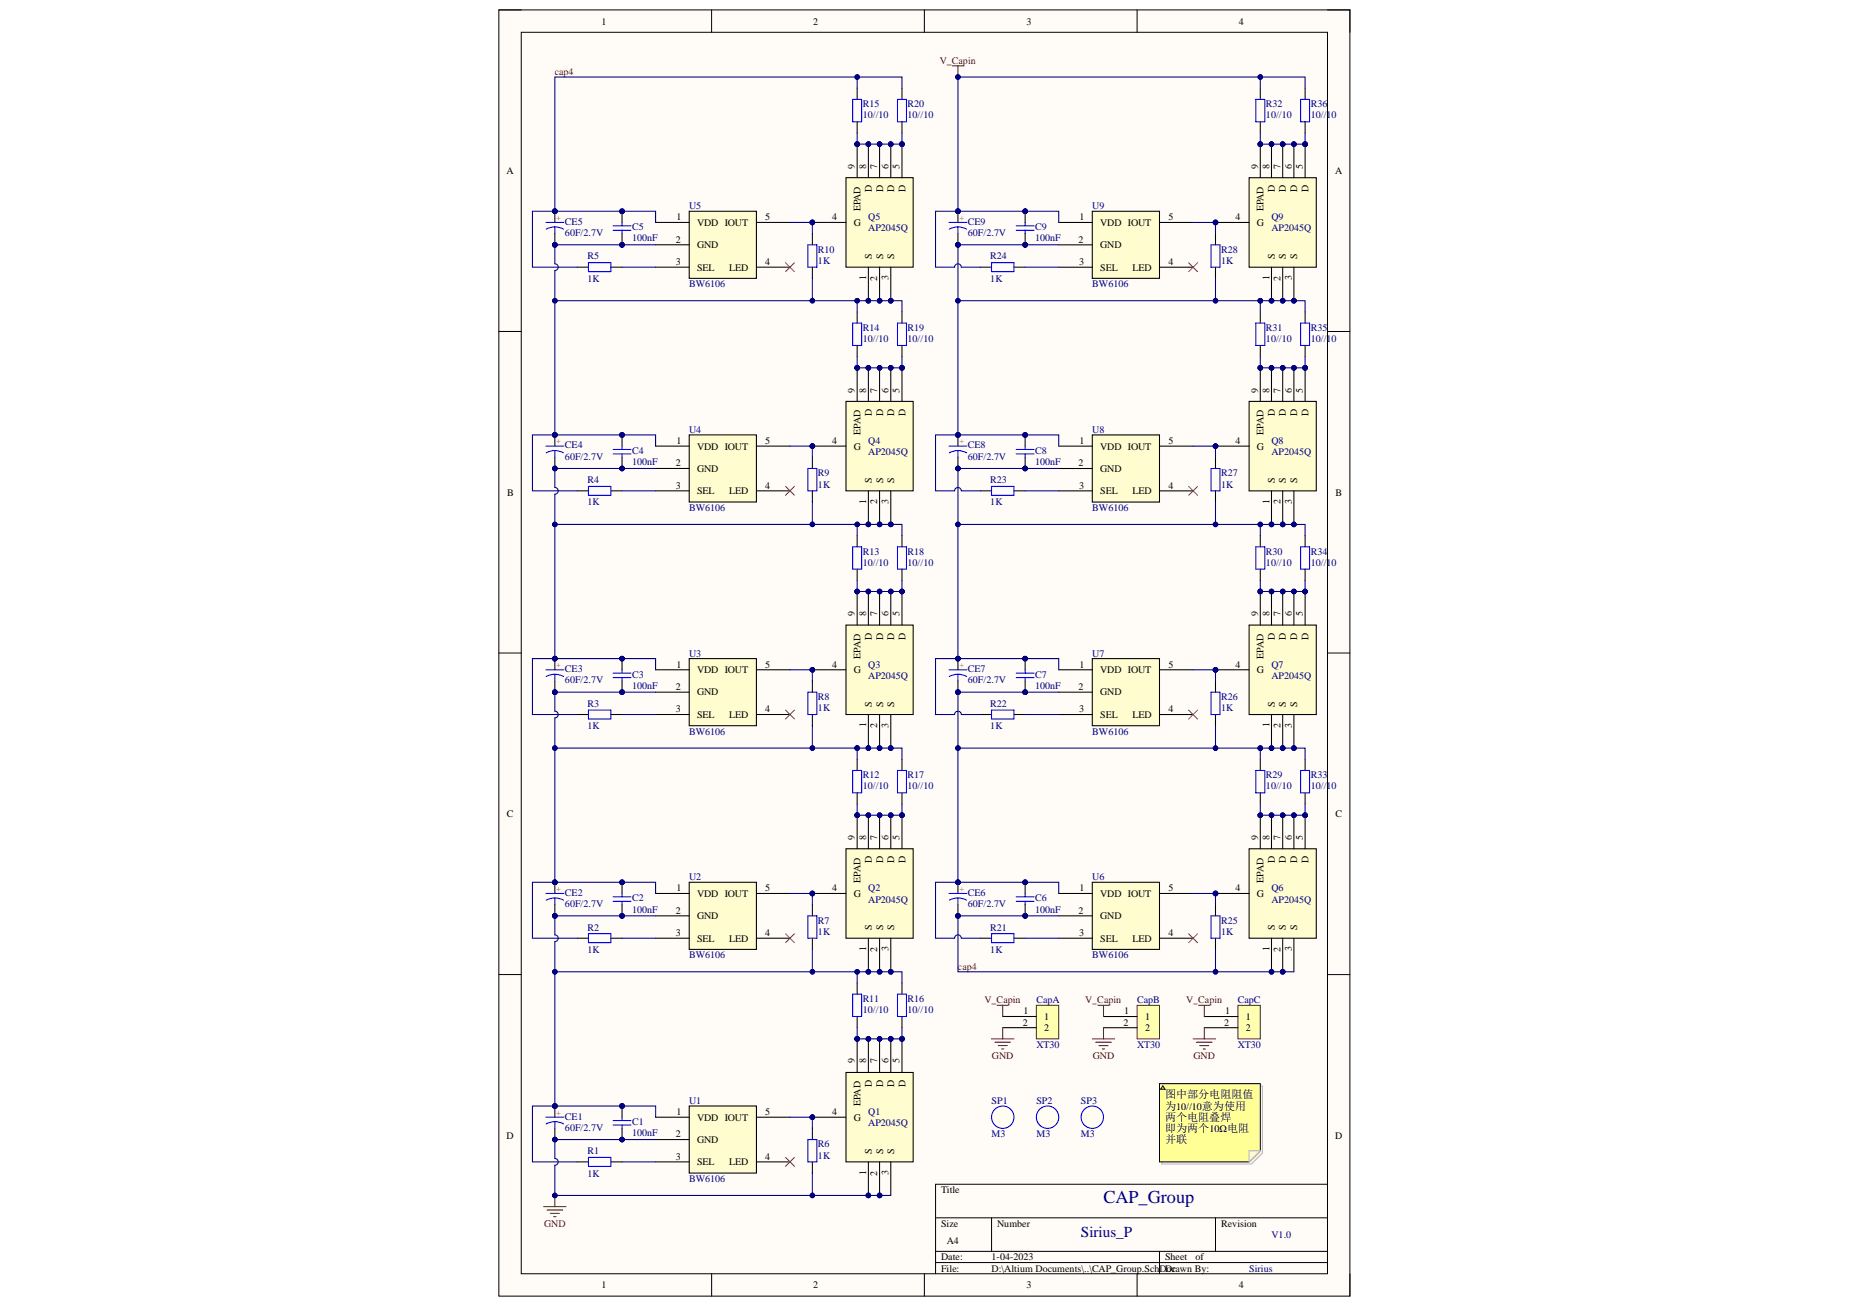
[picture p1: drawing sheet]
# Altium project CAP_Group.PrjPcb
1 sheet, 78 parts. Net scope: global (net labels, ports and power ports of the same name join across sheets).
Board file: CAP_Group.PcbDoc

## Sheet CAP_Group.SchDoc
size A4 portrait; SheetNumber: 1; SheetTotal: 1

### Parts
C1  100nF  [C0603_L]
C2  100nF  [C0603_L]
C3  100nF  [C0603_L]
C4  100nF  [C0603_L]
C5  100nF  [C0603_L]
C6  100nF  [C0603_L]
C7  100nF  [C0603_L]
C8  100nF  [C0603_L]
C9  100nF  [C0603_L]
CapA  XT30  [XT30-F]
CapB  XT30  [XT30-F]
CapC  XT30  [XT30-F]
CE1  60F/2.7V  [CE-7.5*18*35.5 - BK]
CE2  60F/2.7V  [CE-7.5*18*35.5 - BK]
CE3  60F/2.7V  [CE-7.5*18*35.5 - BK]
CE4  60F/2.7V  [CE-7.5*18*35.5 - BK]
CE5  60F/2.7V  [CE-7.5*18*35.5 - BK]
CE6  60F/2.7V  [CE-7.5*18*35.5 - BK]
CE7  60F/2.7V  [CE-7.5*18*35.5 - BK]
CE8  60F/2.7V  [CE-7.5*18*35.5 - BK]
CE9  60F/2.7V  [CE-7.5*18*35.5 - BK]
Q1  AP2045Q  [TDFN33-8]
Q2  AP2045Q  [TDFN33-8]
Q3  AP2045Q  [TDFN33-8]
Q4  AP2045Q  [TDFN33-8]
Q5  AP2045Q  [TDFN33-8]
Q6  AP2045Q  [TDFN33-8]
Q7  AP2045Q  [TDFN33-8]
Q8  AP2045Q  [TDFN33-8]
Q9  AP2045Q  [TDFN33-8]
R1  1K  [R0603_L]
R2  1K  [R0603_L]
R3  1K  [R0603_L]
R4  1K  [R0603_L]
R5  1K  [R0603_L]
R6  1K  [R0603_L]
R7  1K  [R0603_L]
R8  1K  [R0603_L]
R9  1K  [R0603_L]
R10  1K  [R0603_L]
R11  10//10  [R2512_L]
R12  10//10  [R2512_L]
R13  10//10  [R2512_L]
R14  10//10  [R2512_L]
R15  10//10  [R2512_L]
R16  10//10  [R2512_L]
R17  10//10  [R2512_L]
R18  10//10  [R2512_L]
R19  10//10  [R2512_L]
R20  10//10  [R2512_L]
R21  1K  [R0603_L]
R22  1K  [R0603_L]
R23  1K  [R0603_L]
R24  1K  [R0603_L]
R25  1K  [R0603_L]
R26  1K  [R0603_L]
R27  1K  [R0603_L]
R28  1K  [R0603_L]
R29  10//10  [R2512_L]
R30  10//10  [R2512_L]
R31  10//10  [R2512_L]
R32  10//10  [R2512_L]
R33  10//10  [R2512_L]
R34  10//10  [R2512_L]
R35  10//10  [R2512_L]
R36  10//10  [R2512_L]
SP1  M3  [M3 125X200]
SP2  M3  [M3 125X200]
SP3  M3  [M3 125X200]
U1  BW6106  [SOT23-5L]
U2  BW6106  [SOT23-5L]
U3  BW6106  [SOT23-5L]
U4  BW6106  [SOT23-5L]
U5  BW6106  [SOT23-5L]
U6  BW6106  [SOT23-5L]
U7  BW6106  [SOT23-5L]
U8  BW6106  [SOT23-5L]
U9  BW6106  [SOT23-5L]

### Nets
GND: C1.2 CapA.2 CapB.2 CapC.2 CE1.2 Q1.1(S) Q1.2(S) Q1.3(S) R6.1 U1.2(GND)
V_Capin: C9.1 CapA.1 CapB.1 CapC.1 CE9.1 R24.1 R32.2 R36.2 U9.1(VDD)
cap4: C5.1 C6.2 CE5.1 CE6.2 Q6.1(S) Q6.2(S) Q6.3(S) R5.1 R15.2 R20.2 R25.1 U5.1(VDD) U6.2(GND)
NetC1_1: C1.1 C2.2 CE1.1 CE2.2 Q2.1(S) Q2.2(S) Q2.3(S) R1.1 R7.1 R11.2 R16.2 U1.1(VDD) U2.2(GND)
NetC2_1: C2.1 C3.2 CE2.1 CE3.2 Q3.1(S) Q3.2(S) Q3.3(S) R2.1 R8.1 R12.2 R17.2 U2.1(VDD) U3.2(GND)
NetC3_1: C3.1 C4.2 CE3.1 CE4.2 Q4.1(S) Q4.2(S) Q4.3(S) R3.1 R9.1 R13.2 R18.2 U3.1(VDD) U4.2(GND)
NetC4_1: C4.1 C5.2 CE4.1 CE5.2 Q5.1(S) Q5.2(S) Q5.3(S) R4.1 R10.1 R14.2 R19.2 U4.1(VDD) U5.2(GND)
NetC6_1: C6.1 C7.2 CE6.1 CE7.2 Q7.1(S) Q7.2(S) Q7.3(S) R21.1 R26.1 R29.2 R33.2 U6.1(VDD) U7.2(GND)
NetC7_1: C7.1 C8.2 CE7.1 CE8.2 Q8.1(S) Q8.2(S) Q8.3(S) R22.1 R27.1 R30.2 R34.2 U7.1(VDD) U8.2(GND)
NetC8_1: C8.1 C9.2 CE8.1 CE9.2 Q9.1(S) Q9.2(S) Q9.3(S) R23.1 R28.1 R31.2 R35.2 U8.1(VDD) U9.2(GND)
NetQ1_4: Q1.4(G) R6.2 U1.5(IOUT)
NetQ1_5: Q1.5(D) Q1.6(D) Q1.7(D) Q1.8(D) Q1.9(EPAD) R11.1 R16.1
NetQ2_4: Q2.4(G) R7.2 U2.5(IOUT)
NetQ2_5: Q2.5(D) Q2.6(D) Q2.7(D) Q2.8(D) Q2.9(EPAD) R12.1 R17.1
NetQ3_4: Q3.4(G) R8.2 U3.5(IOUT)
NetQ3_5: Q3.5(D) Q3.6(D) Q3.7(D) Q3.8(D) Q3.9(EPAD) R13.1 R18.1
NetQ4_4: Q4.4(G) R9.2 U4.5(IOUT)
NetQ4_5: Q4.5(D) Q4.6(D) Q4.7(D) Q4.8(D) Q4.9(EPAD) R14.1 R19.1
NetQ5_4: Q5.4(G) R10.2 U5.5(IOUT)
NetQ5_5: Q5.5(D) Q5.6(D) Q5.7(D) Q5.8(D) Q5.9(EPAD) R15.1 R20.1
NetQ6_4: Q6.4(G) R25.2 U6.5(IOUT)
NetQ6_5: Q6.5(D) Q6.6(D) Q6.7(D) Q6.8(D) Q6.9(EPAD) R29.1 R33.1
NetQ7_4: Q7.4(G) R26.2 U7.5(IOUT)
NetQ7_5: Q7.5(D) Q7.6(D) Q7.7(D) Q7.8(D) Q7.9(EPAD) R30.1 R34.1
NetQ8_4: Q8.4(G) R27.2 U8.5(IOUT)
NetQ8_5: Q8.5(D) Q8.6(D) Q8.7(D) Q8.8(D) Q8.9(EPAD) R31.1 R35.1
NetQ9_4: Q9.4(G) R28.2 U9.5(IOUT)
NetQ9_5: Q9.5(D) Q9.6(D) Q9.7(D) Q9.8(D) Q9.9(EPAD) R32.1 R36.1
NetR1_2: R1.2 U1.3(SEL)
NetR2_2: R2.2 U2.3(SEL)
NetR3_2: R3.2 U3.3(SEL)
NetR4_2: R4.2 U4.3(SEL)
NetR5_2: R5.2 U5.3(SEL)
NetR21_2: R21.2 U6.3(SEL)
NetR22_2: R22.2 U7.3(SEL)
NetR23_2: R23.2 U8.3(SEL)
NetR24_2: R24.2 U9.3(SEL)

Not connected (* = marked no-connect by the designer): U1 4(LED)*; U2 4(LED)*; U3 4(LED)*; U4 4(LED)*; U5 4(LED)*; U6 4(LED)*; U7 4(LED)*; U8 4(LED)*; U9 4(LED)*

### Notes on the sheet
- CAP_Group
- 图中部分电阻阻值为10//10意为使用两个电阻叠焊
  即为两个10Ω电阻并联
- Sirius_P
- V1.0
- Sirius
